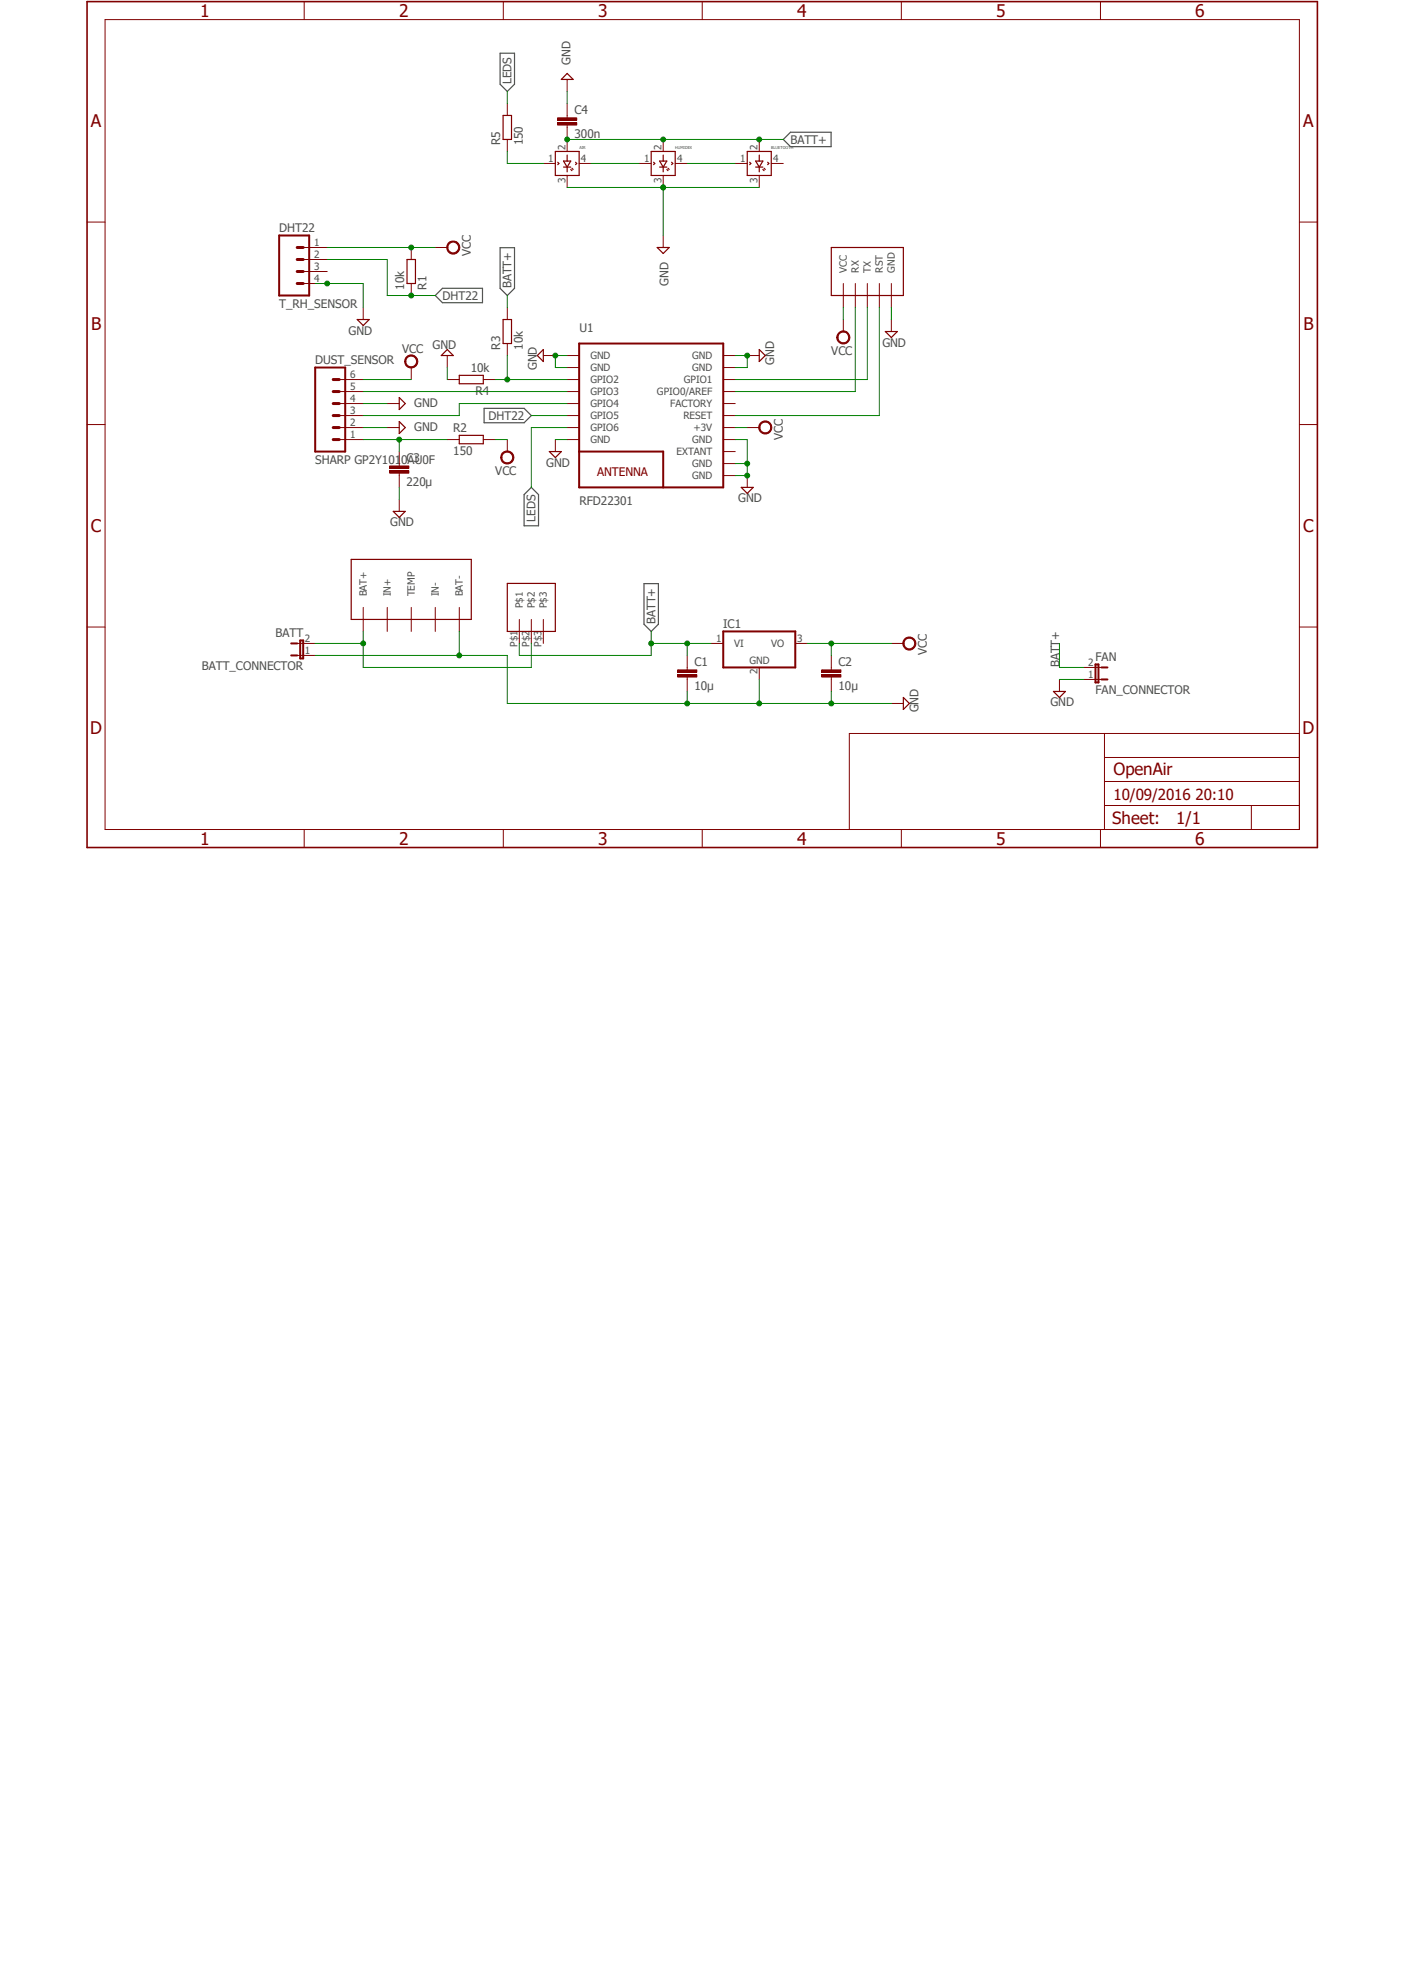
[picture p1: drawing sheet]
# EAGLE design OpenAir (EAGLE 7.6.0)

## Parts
AIR  WS2812BRGB  [LED5MMRGB]
BATT_CONNECTOR  BATT  JP1E  [JP1]
BLUETOOTH  WS2812BRGB  [LED5MMRGB]
C1  10µ  C-EU025-030X050  [C025-030X050]
C2  10µ  C-EU025-030X050  [C025-030X050]
C3  220µ  C-EU025-030X050  [C025-030X050]
C4  300n  C-EU025-030X050  [C025-030X050]
DUST_SENSOR  SHARP GP2Y1010AU0F  M06LONGPADS  [1X06_LONGPADS]
FAN_CONNECTOR  FAN  JP1E  [JP1]
HUMIDEX  WS2812BRGB  [LED5MMRGB]
IC1  78T  7805T  [TO220H]
R1  10k  R-EU_0207/10  [0207/10]
R2  150  R-EU_0207/10  [0207/10]
R3  10k  R-EU_0207/10  [0207/10]
R4  10k  R-EU_0207/10  [0207/10]
R5  150  R-EU_0207/10  [0207/10]
T_RH_SENSOR  DHT22  M04JST-PTH-VERT  [JST-4-PTH-VERT]
U1  RFD22301  [RFD22301]
U$1  IC_PROG  [IC_PROG]
U$4  BATT_CHARG  [BATT_CHARG]
U$5  SPSTCUSTOM  [SPSTCUSTOM]

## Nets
BATT+: AIR.2(VDD) BLUETOOTH.2(VDD) C1.1 C4.2 FAN_CONNECTOR.2 HUMIDEX.2(VDD) IC1.1(VI) R3.2 U$5.P$1
DHT22: R1.1 T_RH_SENSOR.2 U1.6(GPIO5)
GND: AIR.3(GND) BATT_CONNECTOR.1 BLUETOOTH.3(GND) C1.2 C2.2 C3.2 C4.1 DUST_SENSOR.2 DUST_SENSOR.4 FAN_CONNECTOR.1 HUMIDEX.3(GND) IC1.2(GND) R4.2 T_RH_SENSOR.4 U1.1(GND) U1.2(GND) U1.8(GND) U1.9(GND) U1.10(GND) U1.12(GND) U1.18(GND) U1.19(GND) U$1.GND U$4.BAT-
LEDS: R5.2 U1.7(GPIO6)
N$1: AIR.4(DOUT) HUMIDEX.1(DIN)
N$2: U1.14(RESET) U$1.RST
N$3: BLUETOOTH.1(DIN) HUMIDEX.4(DOUT)
N$4: U1.16(GPIO0/AREF) U$1.RX
N$5: U1.17(GPIO1) U$1.TX
N$6: DUST_SENSOR.5 U1.4(GPIO3)
N$7: DUST_SENSOR.3 U1.5(GPIO4)
N$8: C3.1 DUST_SENSOR.1 R2.1
N$9: R3.1 R4.1 U1.3(GPIO2)
N$10: BATT_CONNECTOR.2 U$4.BAT+ U$5.P$2
N$12: AIR.1(DIN) R5.1
VCC: C2.1 DUST_SENSOR.6 IC1.3(VO) R1.2 R2.2 T_RH_SENSOR.1 U1.13(+3V) U$1.VCC
Unconnected: BLUETOOTH.4(DOUT) T_RH_SENSOR.3 U1.11(EXTANT) U1.15(FACTORY) U$4.IN+ U$4.IN- U$4.TEMP U$5.P$3

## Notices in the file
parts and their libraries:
SparkFun-Connectors: Licensing: Creative Commons ShareAlike 4.0 International - https://creativecommons.org/licenses/by-sa/4.0
